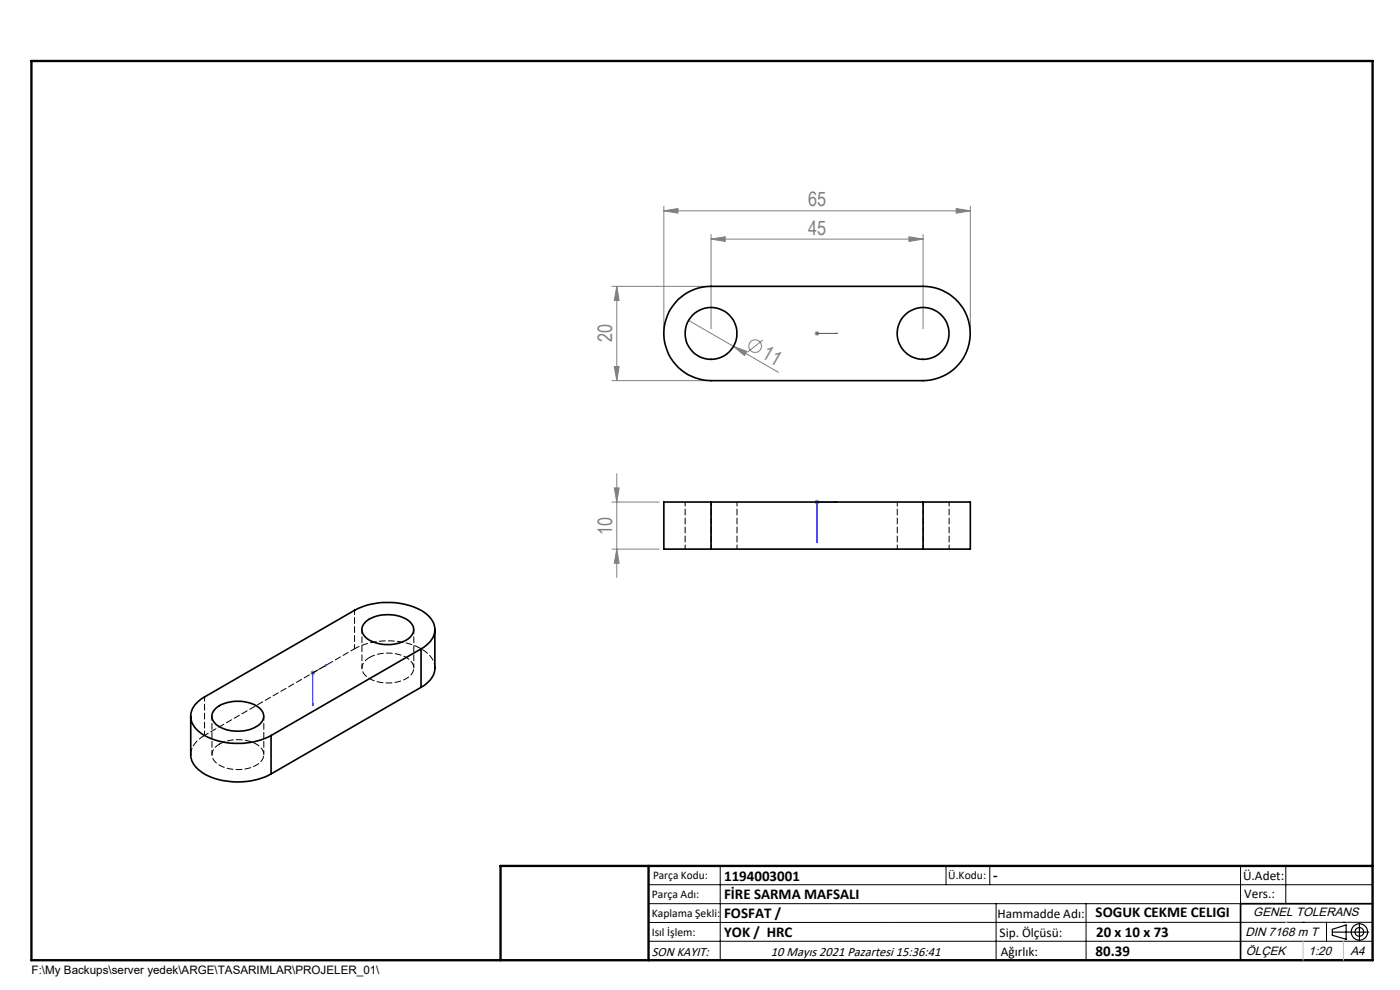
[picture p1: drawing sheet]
<svg xmlns="http://www.w3.org/2000/svg" width="297mm" height="210mm" viewBox="0 0 297 210" stroke-linecap="round" stroke-linejoin="round" font-family="sans-serif">
<g fill="none" stroke="#808080" stroke-width=".21">
<path d="M140.8 44.7l3-.5v1zM140.8 43.7v26M140.8 44.7h65M150.8 50.7l3-.5v1zM150.8 49.7v20M150.8 50.7h45M192.8 50.2l3 .5-3 .5zM195.8 49.7v20M202.8 44.2l3 .5-3 .5zM205.8 43.7v26M129.8 60.7h20M130.3 77.7h1l-.5 3z"/>
<path d="M130.8 60.7l.5 3h-1zM130.8 60.7v20M146.1 68l19 11M155.6 73.5l2.8 1-.5 .9zM161.8 72.1l-3.2 2.6M172.8 70.7h1M173 70.4l.7 .7M173.3 70.2v1M173.7 70.4l-.7 .7M129.8 80.7h20M129.8 106.5h10M129.8 116.5h10"/>
<path d="M130.3 103.5h1l-.5 3zM130.8 116.5l.5 3h-1zM130.8 100.5v22M172.8 106.5h1M173 106.1l.7 .7M173.3 106v1M173.7 106.1l-.7 .7M65.9 142.7h1M66 142.4l.7 .7M66.4 142.2v1.1M66.7 142.4l-.7 .7"/>
<circle cx="160.2" cy="73.4" r="1.35"/>
</g>
<g fill="none" stroke="#000" stroke-width=".25">
<path d="M282.6 197.7h7.8M282.6 197.1l3-.9v3l-3-.8zM288.4 195.8v3.8M106.2 203.7h185"/>
<circle cx="288.4" cy="197.7" r="1.74"/>
<circle cx="288.4" cy="197.7" r=".93"/>
</g>
<path d="M173.2 70.7h.2zM173.3 70.7h.1M173.3 70.7h4.3M177.6 70.7h-.4h.4M173.2 114.6h.2l-.1 .5zM177.2 106.4l.4 .1-.4 .1zM177.6 106.5h-4.3v8.6M66.3 149.4h.1v.3zM69.1 141.1l.3-.1-.3 .2zM69.4 141l-3 1.7v7" fill="none" stroke="#00f" stroke-width=".21"/>
<g fill="none" stroke="#000" stroke-width=".21">
<path d="M137.6 187.7h153.6M137.6 191.7h153.6M137.6 199.7h153.6M152.8 183.7v20M200.7 183.7v4M210 183.7v4M211.3 191.7v12M230.4 191.7v12M263.2 183.7v20M272.8 183.7v8M276.4 195.6h.1M281.4 195.6v4.1"/>
<path d="M285 195.6h.1M291.2 195.6l-153.6 .1"/>
</g>
<path d="M291.2 191.7h-28v12" fill="none" stroke="#000" stroke-width=".35"/>
<path d="M6.7 12.9h284.5v190.8h-284.5zM137.6 183.7v20M291.2 183.7h-185v20" fill="none" stroke="#000" stroke-width=".5"/>
<path d="M276.4 199.7v4M285 199.7v4" fill="none" stroke="#c0c0c0" stroke-width=".21"/>
<path d="M272.8 195.6h.1" fill="none" stroke="#c0c0c0" stroke-width=".25"/>
<g fill="#00f">
<path d="M177.2 70.7h.4zM173.2 70.7h.2z"/>
<path d="M177.2 106.4v.2l.4-.1zM173.2 114.6l.1 .5 .1-.5z"/>
<path d="M69.1 141.1v.1l.3-.2zM66.3 149.4l.1 .3v-.3z"/>
</g>
<g fill="#808080">
<path d="M155.6 73.5l2.8 1-.5 .9z"/>
<path d="M150.8 50.7l3-.5v1zM192.8 50.2l3 .5-3 .5zM140.8 44.7l3-.5v1zM202.8 44.2l3 .5-3 .5z"/>
<path d="M130.3 77.7h1l-.5 3zM130.8 60.7l.5 3h-1z"/>
<path d="M130.3 103.5h1l-.5 3zM130.8 116.5l.5 3h-1z"/>
</g>
<g fill="none" stroke="#000" stroke-width=".35">
<path d="M143.9 63.5a10.2 10.2 0 0 1 6.9-2.8h45a10 10 0 0 1 10 10 10 10 0 0 1-10 10h-45a10 10 0 0 1-9.2-6.2 10 10 0 0 1 2.3-11zM150.8 106.5h-10v10h10M150.8 106.5v10M150.8 116.5h45M150.8 106.5h45M195.8 106.5h10v10h-10M195.8 106.5v10M77.6 131.9a8.1 8.1 0 0 1 9.3 0 2.18 2.18 0 0 1-.3 3.6 8.2 8.2 0 0 1-9-.3 2.12 2.12 0 0 1 0-3.3zM89.3 137.6a4.6 4.6 0 0 0 2.8-4.9 6.5 6.5 0 0 0-4.4-4 15.7 15.7 0 0 0-12.5 .8l-31.8 18.3a4.6 4.6 0 0 0-2.8 5 6.5 6.5 0 0 0 4.4 4 15.7 15.7 0 0 0 12.5-.8M89.3 137.6l-31.8 18.4M89.3 137.6v8.2M92.3 133.6v8.1a4.9 4.9 0 0 1-3 4.1"/>
<path d="M40.5 151.9v8.2a5.1 5.1 0 0 0 3.2 4.3 15.7 15.7 0 0 0 13.8-.2M45.8 150.2a8.1 8.1 0 0 1 9.3 0 2.26 2.26 0 0 1-.8 4 8.3 8.3 0 0 1-8.5-.6 2.12 2.12 0 0 1 0-3.4zM57.5 156v8.2M89.3 145.8l-31.8 18.4"/>
<circle cx="150.8" cy="70.7" r="5.5"/>
<circle cx="195.8" cy="70.7" r="5.5"/>
</g>
<g fill="none" stroke="#000" stroke-width=".21" stroke-dasharray="1.3 .6" stroke-dashoffset=".4">
<path d="M145.4 106.5v10M150.9 116.5v-10M156.4 116.5v-10M190.4 106.5v10M195.9 116.5v-10M201.4 116.5v-10M75.2 137.6v-8.1M76.8 133.5v8.2M43.4 156v-8.2M43.4 156l31.8-18.4M45 151.9v8.2M87.8 141.7v-8.2"/>
<path d="M56 160.1v-8.2"/>
</g>
<path d="M40.5 160.1a4.9 4.9 0 0 1 2.9-4.1" fill="none" stroke="#000" stroke-width=".21" stroke-dasharray="1.3 .6" stroke-dashoffset="-.1"/>
<path d="M78.4 139.5a8.2 8.2 0 0 1 8.5 .5 2.28 2.28 0 0 1-.7 3.9 8.2 8.2 0 0 1-8.6-.5 2.28 2.28 0 0 1 .8-3.9M46.6 157.8a8.2 8.2 0 0 1 8.5 .6 2.28 2.28 0 0 1-.7 3.9 8.2 8.2 0 0 1-8.6-.5 2.28 2.28 0 0 1 .8-4" fill="none" stroke="#000" stroke-width=".21" stroke-dasharray="1.3 .6" stroke-dashoffset=".1"/>
<path d="M75.2 137.6a15.3 15.3 0 0 1 15 .6 4.5 4.5 0 0 1 2.1 3.5" fill="none" stroke="#000" stroke-width=".21" stroke-dasharray="1.3 .6" stroke-dashoffset=".2"/>
<g font-size="4.2" fill="#808080">
<text x="171.4" y="43.8">65</text>
<text x="171.4" y="49.8">45</text>
<text x="129.9" y="72.6" transform="rotate(-90 129.9 72.6)">20</text>
<text x="161.4" y="75.8" transform="rotate(30 161.4 75.8)">11</text>
<text x="129.9" y="113.4" transform="rotate(-90 129.9 113.4)">10</text>
</g>
<g font-size="3.2">
<text x="153.6" y="186.8">1194003001</text>
<text x="153.6" y="190.8">FİRE SARMA MAFSALI</text>
<text x="210.7" y="186.6">-</text>
<text x="153.6" y="194.8">FOSFAT /</text>
<text x="232.4" y="194.5">SOGUK CEKME CELIGI</text>
<text x="153.6" y="198.8">YOK / HRC</text>
<text x="232.4" y="202.8">80.39</text>
<text x="232.5" y="198.8">20 x 10 x 73</text>
</g>
<g font-size="2.8">
<text x="263.7" y="186.7">Ü.Adet:</text>
<text x="263.9" y="190.5">Vers.:</text>
<text x="211.6" y="194.8">Hammadde Adı:</text>
<text x="138.3" y="202.8">SON KAYIT:</text>
<text x="163.6" y="202.8">10 Mayıs 2021 Pazartesi 15:36:41</text>
<text x="212.1" y="198.7">Sip. Ölçüsü:</text>
<text x="212.3" y="202.7">Ağırlık:</text>
</g>
<g font-size="2.6">
<text x="265.9" y="194.4">GENEL TOLERANS</text>
<text x="264.2" y="198.5">DIN 7168 m T</text>
<text x="264.3" y="202.6">ÖLÇEK</text>
<text x="277.6" y="202.6">1:20</text>
<text x="286.5" y="202.6">A4</text>
</g>
<g font-size="2.5">
<text x="138.3" y="190.5">Parça Adı:</text>
<text x="138.5" y="186.5">Parça Kodu:</text>
<text x="201.2" y="186.5">Ü.Kodu:</text>
<text x="138.3" y="194.5">Kaplama Şekli:</text>
<text x="138.3" y="198.6">Isıl İşlem:</text>
<text x="6.7" y="206.7">F:\My Backups\server yedek\ARGE\TASARIMLAR\PROJELER_01\</text>
</g>
</svg>
